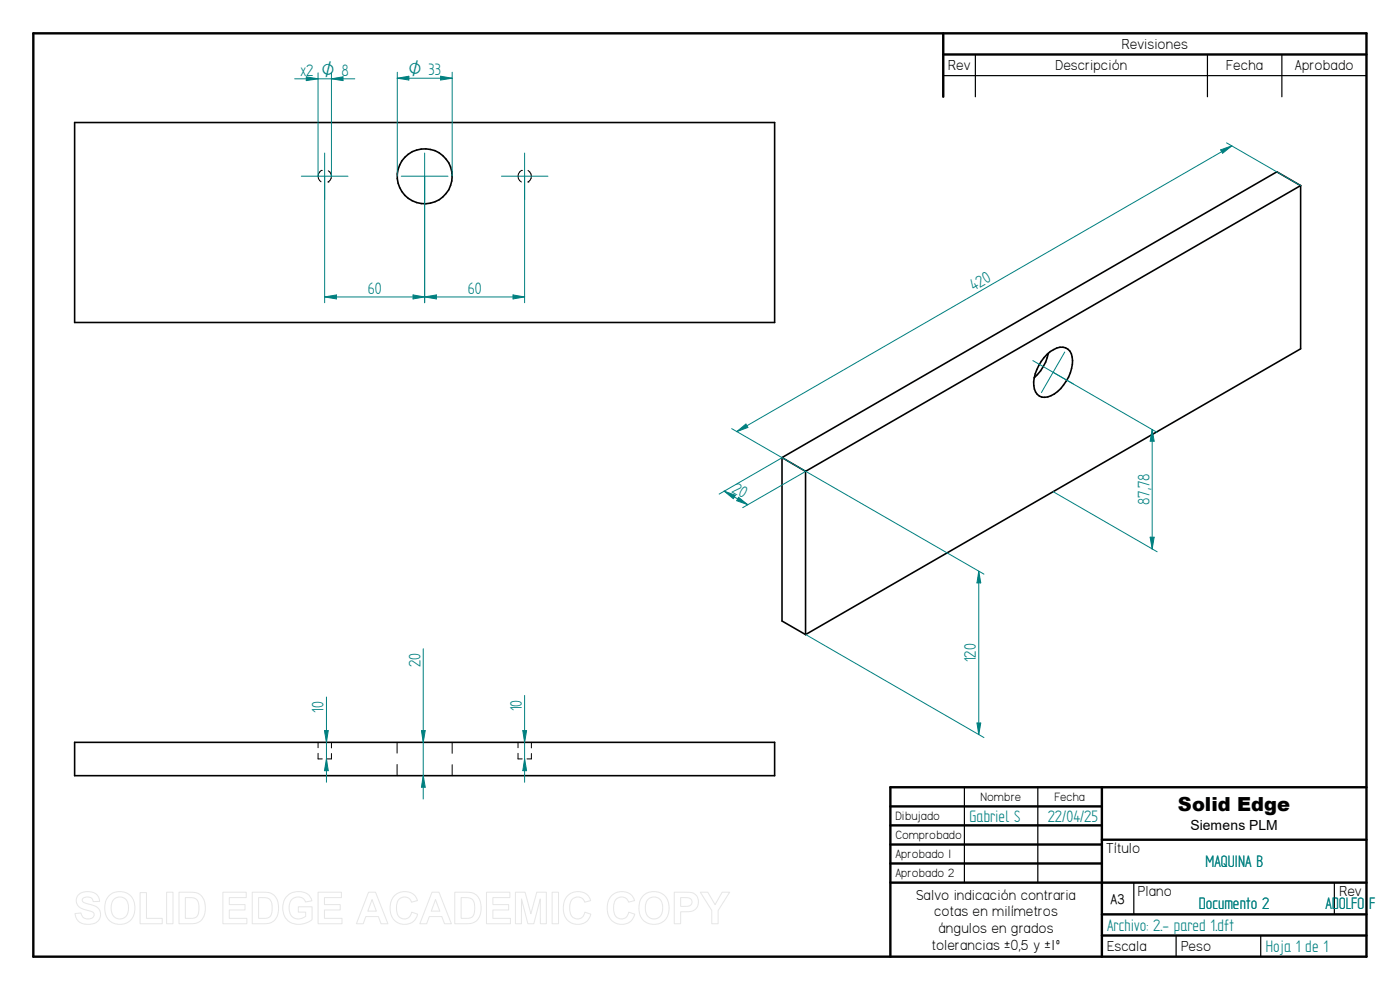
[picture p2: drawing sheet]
<svg xmlns="http://www.w3.org/2000/svg" width="297mm" height="210mm" viewBox="0 0 297 210" stroke-linecap="round" stroke-linejoin="round" font-family="sans-serif">
<g fill="none" stroke="#000" stroke-width=".51">
<path d="M7.1 7.1h282.8v195.8h-282.8zM200.1 7.1v13.4M200.1 11.6h89.8M188.9 171.1h44.9M188.9 175.1h44.9M188.9 179.2h44.9M233.8 167v35.9M233.8 178.1h56.1M289.9 167h-101v35.9M188.9 183.2h44.9M188.9 187.2h101M233.8 194h56.1"/>
<path d="M233.8 198.5h56.1"/>
</g>
<path d="M200.1 16h89.8M206.9 11.6v8.9M256.2 11.6v8.9M271.9 11.6v8.9M204.6 167v20.2M220.2 167v20.2M240.5 187.3v6.7M249.5 198.5v4.4M267.5 198.5v4.4M283.1 187.3v6.7" fill="none" stroke="#000" stroke-width=".25"/>
<g fill="none" stroke="#000" stroke-width=".34">
<path d="M15.8 26h148.5v42.4h-148.5zM275.9 39.4l-5-3-105 60.7M275.9 39.4v34.6l-105 60.6M275.9 39.4l-105 60.6M222.1 75.2a4 4 0 0 1 4-1.4 3 3 0 0 1 1.4 3.5 8.7 8.7 0 0 1-5.2 6.9 2.28 2.28 0 0 1-3-2.4 9.1 9.1 0 0 1 2.8-6.6zM222.4 74.9a10 10 0 0 1-3 5.2M165.9 97.1v34.6l5 2.9M165.9 97.1l5 2.9M170.9 100v34.6M15.8 157.5h148.5v7h-148.5z"/>
<circle cx="90.1" cy="37.4" r="5.8"/>
</g>
<g fill="none" stroke="#000" stroke-width=".21">
<path d="M68.2 36.2h.1M68.2 36.2a1.44 1.44 0 0 0-.1 2.4M69.6 38.6h.1M69.6 36.2a1.36 1.36 0 0 1 0 2.4M110.6 36.2h.1M110.6 36.2a1.41 1.41 0 0 0 0 2.4M112 38.6h.1M112 36.2a1.41 1.41 0 0 1 0 2.4M67.5 159.8v1.2h.9M67.5 157.5v1.1M70.3 159.9v1.1h-1M70.3 157.5v1.2"/>
<path d="M84.2 157.5v2.3M95.9 157.5v2.3M109.9 159.8v1.2h.9M109.9 157.5v1.1M112.7 159.9v1.1h-.9M112.7 157.5v1.2M84.2 162.2v2.3M95.9 162.2v2.3"/>
</g>
<path d="M67.5 15.5v21.9M70.3 15.5v21.9M70.3 16.7l2.5-.4v.8zM63.9 37.4h9.9M68.9 32.5v9.8M85.1 37.4h9.9M90.1 32.5v9.8M219.1 76.5l8.6 4.9M225.9 74.7l-5 8.6" fill="none" stroke="#008080" stroke-width=".21"/>
<path d="M70.3 16.7l2.5-.4v.8z" fill="#008080"/>
<path d="M65 16.3l2.5 .4-2.5 .4z" fill="none" stroke="#008080" stroke-width=".21"/>
<path d="M65 16.3l2.5 .4-2.5 .4z" fill="#008080"/>
<path d="M62.5 16.7h12.8M84.3 15.3v22.1M93.5 16.2l2.4 .4-2.4 .4zM95.9 15.3v22.1" fill="none" stroke="#008080" stroke-width=".21"/>
<path d="M93.5 16.2l2.4 .4-2.4 .4z" fill="#008080"/>
<path d="M84.3 16.6l2.4-.4v.8z" fill="none" stroke="#008080" stroke-width=".21"/>
<path d="M84.3 16.6l2.4-.4v.8z" fill="#008080"/>
<path d="M84.3 16.6h11.6M68.9 37.4v26.8M90.1 37.4v26.8M68.9 63l2.5-.4v.8z" fill="none" stroke="#008080" stroke-width=".21"/>
<path d="M68.9 63l2.5-.4v.8z" fill="#008080"/>
<path d="M87.6 62.6l2.5 .4-2.5 .4z" fill="none" stroke="#008080" stroke-width=".21"/>
<path d="M87.6 62.6l2.5 .4-2.5 .4z" fill="#008080"/>
<path d="M90.1 37.4v26.8M111.3 37.4v26.8M68.9 63h21.2M108.8 62.6l2.5 .4-2.5 .4z" fill="none" stroke="#008080" stroke-width=".21"/>
<path d="M108.8 62.6l2.5 .4-2.5 .4z" fill="#008080"/>
<path d="M90.1 63l2.5-.4v.8z" fill="none" stroke="#008080" stroke-width=".21"/>
<path d="M90.1 63l2.5-.4v.8z" fill="#008080"/>
<path d="M106.4 37.4h9.8M111.3 32.5v9.8M90.1 63h21.2M68.8 155h.8l-.3 2.5z" fill="none" stroke="#008080" stroke-width=".21"/>
<path d="M68.8 155h.8l-.3 2.5z" fill="#008080"/>
<path d="M69.3 161l.3 2.5h-.8z" fill="none" stroke="#008080" stroke-width=".21"/>
<path d="M69.3 161l.3 2.5h-.8z" fill="#008080"/>
<path d="M69.3 147.9v18M89.4 155h.8l-.4 2.5z" fill="none" stroke="#008080" stroke-width=".21"/>
<path d="M89.4 155h.8l-.4 2.5z" fill="#008080"/>
<path d="M89.8 164.5l.4 2.5h-.8z" fill="none" stroke="#008080" stroke-width=".21"/>
<path d="M89.8 164.5l.4 2.5h-.8z" fill="#008080"/>
<path d="M89.8 137.6v31.9M111.3 161l.4 2.5h-.8z" fill="none" stroke="#008080" stroke-width=".21"/>
<path d="M111.3 161l.4 2.5h-.8z" fill="#008080"/>
<path d="M110.9 155h.8l-.4 2.5z" fill="none" stroke="#008080" stroke-width=".21"/>
<path d="M110.9 155h.8l-.4 2.5z" fill="#008080"/>
<path d="M165.9 97.1l-13.3 7.7M170.9 100l-13.3 7.7M156.7 105.5l1.9 1.6-2.3-.9zM111.3 147.5v18.4" fill="none" stroke="#008080" stroke-width=".21"/>
<path d="M156.7 105.5l1.9 1.6-2.3-.9z" fill="#008080"/>
<path d="M153.6 104.2l2.4 .9-.4 .7z" fill="none" stroke="#008080" stroke-width=".21"/>
<path d="M153.6 104.2l2.4 .9-.4 .7z" fill="#008080"/>
<path d="M260.2 30.3l15.7 9.1M155.2 90.9l15.7 9.1M156.3 91.6l1.9-1.6 .5 .7zM153.6 104.2l5 2.9" fill="none" stroke="#008080" stroke-width=".21"/>
<path d="M156.3 91.6l1.9-1.6 .5 .7z" fill="#008080"/>
<path d="M259 31.8l2.3-.9-1.9 1.6z" fill="none" stroke="#008080" stroke-width=".21"/>
<path d="M259 31.8l2.3-.9-1.9 1.6z" fill="#008080"/>
<path d="M261.3 30.9l-105 60.7M170.9 100l37.8 21.8M170.9 134.6l37.8 21.9M207.3 153.4h.8l-.5 2.4z" fill="none" stroke="#008080" stroke-width=".21"/>
<path d="M207.3 153.4h.8l-.5 2.4z" fill="#008080"/>
<path d="M207.6 121.2l.5 2.5h-.8z" fill="none" stroke="#008080" stroke-width=".21"/>
<path d="M207.6 121.2l.5 2.5h-.8z" fill="#008080"/>
<path d="M223.4 79l22.1 12.7M244.4 91.1l.5 2.5h-.9zM223.4 104.3l22.1 12.8M207.6 121.2v34.6" fill="none" stroke="#008080" stroke-width=".21"/>
<path d="M244.4 91.1l.5 2.5h-.9z" fill="#008080"/>
<path d="M244 114h.9l-.5 2.5z" fill="none" stroke="#008080" stroke-width=".21"/>
<path d="M244 114h.9l-.5 2.5z" fill="#008080"/>
<path d="M244.4 91.1v25.4" fill="none" stroke="#008080" stroke-width=".21"/>
<g fill="none" stroke="#e6e6e6" stroke-width=".21">
<path d="M16.6 189.9a3.1 3.1 0 0 1 4.1 .1l.4 1.2-1.3 .1a1.25 1.25 0 0 0-1.1-1 1.25 1.25 0 0 0-1.3 .6l.2 .5 .8 .3a3.8 3.8 0 0 1 2.7 1.3 2.16 2.16 0 0 1-.2 2.3 2.16 2.16 0 0 1-2.2 .8 2.41 2.41 0 0 1-2.8-2.3l1.3-.1a1.45 1.45 0 0 0 1.2 1.2 1.45 1.45 0 0 0 1.6-.9 1.29 1.29 0 0 0-1.3-.9 2.48 2.48 0 0 1-2.5-2.1l.1-.7zM23.1 190a3.3 3.3 0 0 1 3.9-.5 3.3 3.3 0 0 1 1.6 3.7 3.2 3.2 0 0 1-3.7 2.9 3.2 3.2 0 0 1-2.7-3.9l.3-1.3zM24.1 190.9a1.87 1.87 0 0 1 2.2-.4 1.87 1.87 0 0 1 1 2.1 1.87 1.87 0 0 1-.9 2.1 1.87 1.87 0 0 1-2.3-.3 3.2 3.2 0 0 1 0-3.5zM29.7 189.4h1.4v5.4h3.3v1.2h-4.7zM35.3 189.3h1.4v6.7h-1.4zM38 189.3h2.4a2.86 2.86 0 0 1 3.2 3.4 2.81 2.81 0 0 1-3.1 3.3h-2.5zM39.3 190.4a2.84 2.84 0 0 1 2.5 .6 3.5 3.5 0 0 1-.2 3.6l-.6 .2h-1.7zM47.3 189.3h4.9v1.1h-3.6v1.5h3.4v1.1h-3.4v1.8h3.8v1.2h-5.1zM53.5 189.3h2.5a2.86 2.86 0 0 1 3.1 3.4 2.81 2.81 0 0 1-3.1 3.3h-2.5zM54.9 190.4a2.84 2.84 0 0 1 2.5 .6 3.5 3.5 0 0 1-.3 3.6l-.6 .2h-1.6zM60.8 190.1a3.5 3.5 0 0 1 5 .2l.4 .8-1.4 .2a1.85 1.85 0 0 0-2.3-.9 1.85 1.85 0 0 0-1.2 2.1 2.07 2.07 0 0 0 1.1 2.3 2.07 2.07 0 0 0 2.5-.4v-.9h-1.6v-1.1h2.9v2.7a4 4 0 0 1-5.6-.3 4.1 4.1 0 0 1 .2-4.7zM67.5 189.3h4.9v1.1h-3.6v1.5h3.4v1.1h-3.4v1.8h3.8v1.2h-5.1z"/>
<path d="M78.2 189.3h1.5l2.6 6.7h-1.5l-.5-1.6h-2.7l-.5 1.6h-1.5zM78.9 190.8l.9 2.5h-1.8zM83.6 190.1a2.91 2.91 0 0 1 5 1l-1.3 .3a1.63 1.63 0 0 0-1.9-1.1 1.63 1.63 0 0 0-1.3 1.8 2.28 2.28 0 0 0 1.3 2.8 1.54 1.54 0 0 0 1.9-1.4l1.3 .4a2.99 2.99 0 0 1-3.5 2.1 2.99 2.99 0 0 1-2.3-3.3l.2-1.5zM91.6 189.3h1.5l2.7 6.7h-1.5l-.6-1.6h-2.6l-.6 1.6h-1.4zM92.4 190.8l.9 2.5h-1.8zM96.5 189.3h2.4a2.86 2.86 0 0 1 3.2 3.4 2.81 2.81 0 0 1-3.1 3.3h-2.5zM97.8 190.4a2.84 2.84 0 0 1 2.5 .6 3.5 3.5 0 0 1-.2 3.6l-.6 .2h-1.7zM103.2 189.3h5v1.1h-3.6v1.5h3.3v1.1h-3.3v1.8h3.7v1.2h-5.1zM109.3 189.3h2.1l1.2 4.5 1.3-4.5h2v6.7h-1.3v-5.3l-1.4 5.3h-1.2l-1.4-5.3v5.3h-1.3zM117.1 189.3h1.4v6.7h-1.4zM120.4 190.1a2.91 2.91 0 0 1 4.9 1l-1.3 .3a1.63 1.63 0 0 0-1.9-1.1 1.63 1.63 0 0 0-1.2 1.8 2.28 2.28 0 0 0 1.3 2.8 1.54 1.54 0 0 0 1.9-1.4l1.2 .4a2.99 2.99 0 0 1-3.5 2.1 2.99 2.99 0 0 1-2.3-3.3l.2-1.5zM129.7 190.1a2.91 2.91 0 0 1 4.9 1l-1.3 .3a1.63 1.63 0 0 0-1.9-1.1 1.63 1.63 0 0 0-1.2 1.8 2.28 2.28 0 0 0 1.3 2.8 1.54 1.54 0 0 0 1.9-1.4l1.3 .4a2.99 2.99 0 0 1-3.5 2.1 2.99 2.99 0 0 1-2.4-3.3l.2-1.5z"/>
<path d="M136.5 190a3.3 3.3 0 0 1 3.9-.5 3.3 3.3 0 0 1 1.5 3.7 3.2 3.2 0 0 1-3.7 2.9 3.2 3.2 0 0 1-2.6-3.9l.3-1.3zM137.4 190.9a1.87 1.87 0 0 1 2.3-.4 1.87 1.87 0 0 1 .9 2.1 1.87 1.87 0 0 1-.9 2.1 1.87 1.87 0 0 1-2.3-.3 3.2 3.2 0 0 1 0-3.5zM143 189.3h2.2a2.52 2.52 0 0 1 2.8 1 2.12 2.12 0 0 1-.2 2.3 2.12 2.12 0 0 1-2.1 .8h-1.3v2.6h-1.4zM144.4 190.4h.7a1.36 1.36 0 0 1 1.7 .7 1 1 0 0 1-1.3 1.2h-1.1zM148.6 189.3h1.6l1.5 2.6 1.5-2.6h1.6l-2.4 3.9v2.8h-1.4v-2.9z"/>
</g>
<text font-size="4.1" x="249.9" y="172">Solid Edge</text>
<g font-size="4" fill="#008080">
<text x="63.8" y="16.1">x2</text>
<text x="72.5" y="16.1">8</text>
<text x="78" y="62.4">60</text>
<text x="99.2" y="62.4">60</text>
<text x="206.6" y="61.8" transform="rotate(-30 206.6 61.8)">420</text>
<text x="155.2" y="104.4" transform="rotate(30 155.2 104.4)">20</text>
<text x="243.8" y="107.1" transform="rotate(-90 243.8 107.1)">87,78</text>
<text x="89.2" y="141.5" transform="rotate(-90 89.2 141.5)">20</text>
<text x="207.1" y="140.5" transform="rotate(-90 207.1 140.5)">120</text>
<text x="68.6" y="151.2" transform="rotate(-90 68.6 151.2)">10</text>
<text x="110.7" y="150.9" transform="rotate(-90 110.7 150.9)">10</text>
<text x="205.7" y="174.3">Gabriel S</text>
<text x="222.3" y="174.3">22/04/25</text>
<text x="255.7" y="183.9">MAQUINA B</text>
<text x="234.9" y="197.4">Archivo: 2.- pared 1.dft</text>
<text x="254.3" y="192.7">Documento 2</text>
<text x="281.2" y="192.7">ADOLFO F</text>
<text x="268.5" y="201.9">Hoja 1 de 1</text>
</g>
<g font-size="3.8" fill="#008080">
<text x="68.2" y="16.1">O</text>
<text x="86.7" y="16">O 33</text>
</g>
<g font-size="3.5">
<text x="238" y="10.4">Revisiones</text>
<text x="201.2" y="14.9">Rev</text>
<text x="223.9" y="14.9">Descripción</text>
<text x="260.2" y="14.9">Fecha</text>
<text x="274.7" y="14.9">Aprobado</text>
<text x="234.7" y="181">Título</text>
<text x="194.4" y="190.8">Salvo indicación contraria</text>
<text x="241.4" y="190.1">Plano</text>
<text x="284.1" y="190.1">Rev</text>
<text x="198.2" y="194.4">cotas en milímetros</text>
<text x="199.1" y="198">ángulos en grados</text>
<text x="197.7" y="201.5">tolerancias ±0,5 y ±1º</text>
<text x="234.9" y="201.8">Escala</text>
<text x="250.6" y="201.8">Peso</text>
</g>
<text font-size="3.4" x="235.6" y="191.7">A3</text>
<text font-size="3" x="252.6" y="176">Siemens PLM</text>
<g font-size="2.9">
<text x="189.9" y="174">Dibujado</text>
<text x="208" y="170">Nombre</text>
<text x="223.7" y="170">Fecha</text>
<text x="189.9" y="178">Comprobado</text>
<text x="189.9" y="182.1">Aprobado 1</text>
<text x="189.9" y="186.1">Aprobado 2</text>
</g>
</svg>
